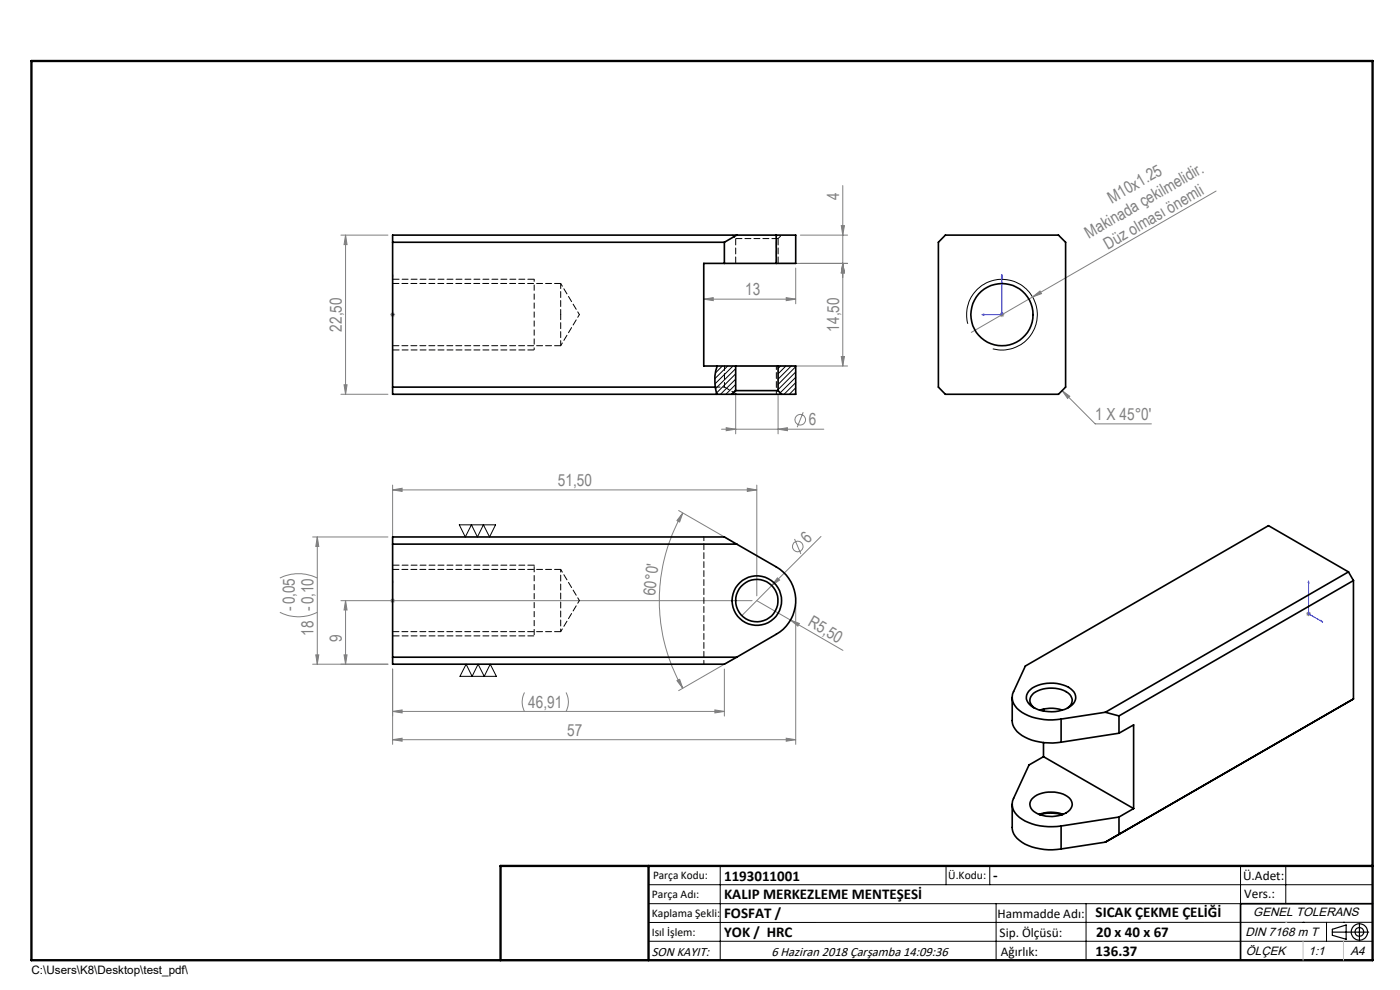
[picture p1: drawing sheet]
<svg xmlns="http://www.w3.org/2000/svg" width="297mm" height="210mm" viewBox="0 0 297 210" stroke-linecap="round" stroke-linejoin="round" font-family="sans-serif">
<g fill="none" stroke="#808080" stroke-width=".21">
<path d="M178.8 39.4v38.2M72.3 49.9h10M73.3 49.9l.3 2h-.6zM73.3 49.9v33.7M165.7 55.9h14.1M168.8 56.9v7.5M169.8 49.9h10M178.5 47.9h.6l-.3 2zM178.8 55.9l.3 2h-.6zM258 40.5l-39 22.5M82.8 66.7h1M82.9 66.4l.7 .7"/>
<path d="M83.3 66.2v1.1M83.6 66.4l-.7 .7M149.3 63.5h19.5M149.3 63.5l2-.4v.7zM157.1 77.6h22.7M166.8 63.1l2 .4-2 .3zM178.5 75.6h.6l-.3 2zM212.1 66.7h.9M212.2 66.4l.7 .7M212.5 66.2v1.1M212.9 66.4l-.7 .7M219 63l1.6-1.3 .3 .6z"/>
<path d="M219 63l-12.9 7.5M72.3 83.6h10M73 81.6h.6l-.3 2zM153.1 91h21.7M154.1 90.7l2 .3-2 .4zM156.1 83.9v8.1M165.1 83.9v8.1M165.1 91l1.9-.3v.7zM170.4 87.4l-1.3 3.2M225.3 82.9l7 7h12M225.3 82.9l1.6 1.2-.4 .4zM66.3 113.9h16"/>
<path d="M67.3 113.9l.3 2h-.6zM67.3 113.9v27M83.3 103.9l2-.3v.6zM83.3 102.9v11.5M83.3 103.9h77.2M144 108.3l11.4 6.6M144.9 108.8l-.7 1.9-.6-.3zM144.9 108.8a37.2 37.2 0 0 0 0 37.2M158.5 103.6l2 .3-2 .3zM160.5 102.9v23.5M168.6 114.3l1.3 3.2M174.2 113.8l-10.5 10.4"/>
<path d="M59.4 129.9a8.7 8.7 0 0 0 7.9 0M59.4 122.6a9 9 0 0 1 7.9 0M67 138.9h.6l-.3 2zM72.3 127.4h87.3M73 138.9h.6l-.3 2zM73.3 127.4v13.5M73.3 127.4l.3 2h-.6zM82.9 127.1l.7 .7M83.3 126.9v1M83.6 127.1l-.7 .7M155.4 139.9l-11.4 6.6M160.5 127.4l18.3 10.6"/>
<path d="M163.7 124.2l-6.3 6.4M164.9 122.6l.5 .4-1.7 1.2zM167.7 131.5l1.9 .7-.3 .6zM168.8 128.4v29.5M277.1 130.2h1M277.2 129.8l.8 .8M277.6 129.7v1M278 129.8l-.8 .8M66.3 140.9h16M83.3 150.9l2-.3v.6zM83.3 156.9l2-.3v.6zM83.3 141.9v16"/>
<path d="M83.3 150.9h70.4M83.3 156.9h85.5M111.3 146.9a4.3 4.3 0 0 0 0 4M120.1 146.9a4.3 4.3 0 0 1 0 4M143.6 144.4l.6-.3 .7 1.9zM151.7 150.6l2 .3-2 .3zM153.7 141.9v10M166.8 156.6l2 .3-2 .3z"/>
<circle cx="169.8" cy="89" r="1.12"/>
<circle cx="169.2" cy="115.9" r="1.11"/>
</g>
<g fill="none" stroke="#000" stroke-width=".21">
<path d="M205.3 68.7a7.5 7.5 0 0 1 6.6-9.4 7.5 7.5 0 0 1 8.2 8.1 7.5 7.5 0 0 1-9.5 6.6M97.4 111.3h7.7l-1.2 2.6-1.3-2.6-1.3 2.6-1.3-2.6-1.3 2.6zM98.9 140.9l1.3 2.6 1.2-2.6 1.3 2.6 1.3-2.6 1.3 2.6h-7.7zM137.6 187.7h153.6M137.6 191.7h153.6M137.6 199.7h153.6M152.8 183.7v20M200.7 183.7v4M210 183.7v4M211.3 191.7v12M230.4 191.7v12M263.2 183.7v20"/>
<path d="M272.8 183.7v8M276.4 195.6h.1M281.4 195.6v4.1M285 195.6h.1M291.2 195.6l-153.6 .1"/>
</g>
<path d="M113.3 119.9v15" fill="none" stroke="#000" stroke-width=".21" stroke-dasharray="1.3 .6" stroke-dashoffset="-.2" stroke-linecap="butt"/>
<path d="M113.3 59.2v15" fill="none" stroke="#000" stroke-width=".21" stroke-dasharray="1.3 .6" stroke-dashoffset=".8" stroke-linecap="butt"/>
<g fill="none" stroke="#000" stroke-width=".25">
<path d="M282.6 197.7h7.8M282.6 197.1l3-.9v3l-3-.8zM288.4 195.8v3.8M106.2 203.7h185"/>
<circle cx="288.4" cy="197.7" r="1.74"/>
<circle cx="288.4" cy="197.7" r=".93"/>
</g>
<g fill="none" stroke="#00f" stroke-width=".21">
<path d="M83.3 58.3v.4v-.4M83.3 58.3v8.4M212.5 58.3l.2 .4h-.3zM212.5 58.3v8.4h-4.2M83.3 66.6v.2zM83.3 66.7h.1M208.3 66.7l.4-.1v.2zM83.3 123.2v.4v-.4M83.3 127.3v.2zM83.3 127.4h.1M83.3 123.2v4.2M277.6 123.3l.1 .3h-.2z"/>
<path d="M277.6 123.3v6.9l3 1.7M280.3 131.6l.3 .3-.3-.1z"/>
</g>
<path d="M113.3 59.2h-30M83.3 74.2h30M113.3 119.9h-30M83.3 134.9h30" fill="none" stroke="#000" stroke-width=".21" stroke-dasharray="1.3 .6" stroke-dashoffset="-.1"/>
<path d="M113.3 59.2h.1M113.3 119.9h.1" fill="none" stroke="#000" stroke-width=".21" stroke-dasharray="1.3 .6"/>
<path d="M291.2 191.7h-28v12" fill="none" stroke="#000" stroke-width=".35"/>
<path d="M6.7 12.9h284.5v190.8h-284.5zM137.6 183.7v20M291.2 183.7h-185v20" fill="none" stroke="#000" stroke-width=".5"/>
<path d="M276.4 199.7v4M285 199.7v4" fill="none" stroke="#c0c0c0" stroke-width=".21"/>
<path d="M272.8 195.6h.1" fill="none" stroke="#c0c0c0" stroke-width=".25"/>
<g fill="#00f">
<path d="M83.3 66.6v.2zM83.3 58.3v.4z"/>
<path d="M208.3 66.7l.4 .1v-.2zM212.5 58.3l-.1 .4h.3z"/>
<path d="M280.3 131.6l.3 .3-.3-.1zM277.6 123.3l.1 .3h-.2z"/>
<path d="M83.3 123.2v.4zM83.3 127.3v.2z"/>
</g>
<g fill="#808080">
<path d="M219 63l1.6-1.3 .3 .6z"/>
<path d="M164.9 122.6l.5 .4-1.7 1.2z"/>
<path d="M167.7 131.5l1.9 .7-.3 .6z"/>
<path d="M151.7 150.6l2 .3-2 .3zM83.3 150.9l2-.3v.6z"/>
<path d="M158.5 103.6l2 .3-2 .3zM83.3 103.9l2-.3v.6z"/>
<path d="M149.3 63.5l2-.4v.7zM166.8 63.1l2 .4-2 .3zM154.1 90.7l2 .3-2 .4zM165.1 91l1.9-.3v.7zM83.3 156.9l2-.3v.6zM166.8 156.6l2 .3-2 .3zM225.3 82.9l1.6 1.2-.4 .4z"/>
<path d="M144.9 108.8l-.7 1.9-.6-.3zM143.6 144.4l.6-.3 .7 1.9z"/>
<path d="M67 138.9h.6l-.3 2zM67.3 113.9l.3 2h-.6z"/>
<path d="M178.5 75.6h.6l-.3 2zM178.8 55.9l.3 2h-.6zM178.8 55.9l.3 2h-.6zM178.5 47.9h.6l-.3 2z"/>
<path d="M73.3 127.4l.3 2h-.6zM73 138.9h.6l-.3 2z"/>
<path d="M73.3 49.9l.3 2h-.6zM73 81.6h.6l-.3 2z"/>
</g>
<g fill="none" stroke="#000" stroke-width=".21">
<path d="M153.2 77.6l-1.4 1.5M154.4 77.6l-2.8 2.8M155.5 77.6l-3.8 3.8M156.1 78.2l-4.3 4.2M156.1 79.3l-4.1 4.1M165.6 77.6l-.5 .6M166.7 77.6l-1.6 1.7M167.9 77.6l-2.8 2.8M168.8 77.8l-3.7 3.8M168.8 78.9l-3.7 3.7M156.1 80.4l-3.2 3.2M156.1 81.6l-2.1 2"/>
<path d="M156.1 82.7l-1 .9M168.8 80l-3.3 3.3M168.8 81.2l-2.5 2.4M168.8 82.3l-1.3 1.3M168.8 83.4l-.2 .2"/>
</g>
<g fill="none" stroke="#000" stroke-width=".35">
<path d="M83.3 51.4h70.4M153.7 51.4v4.5M156.3 49.9l-2.6 1.5M164.7 49.9h4.1v6h-4.1M164.7 49.9h-81.4v33.7h72M164.7 55.9h-15.4v21.7h6.8M164.7 49.9v6M200.6 49.9h23.9l1.6 1.5v30.7l-1.6 1.5h-23.9l-1.5-1.5v-30.7zM152.2 77.6a8.9 8.9 0 0 0-.5 4.5M156.1 77.6h9M156.1 77.6v5.3M165.1 77.6h3.7v6h-3"/>
<path d="M165.1 77.6v5.3M83.3 82.1h68.4M151.7 82.1l.3 1.5M155.3 83.6h10.5M156.1 82.9h9M156.1 82.9l-.8 .7M165.1 82.9l.7 .7M83.3 115.4h73M156.3 115.4l8.4 4.9a8.2 8.2 0 0 1 0 14.2l-8.4 4.9M156.3 115.4l-2.6-1.5h-70.4v27h70.4l2.6-1.5M83.3 139.4h73M286.1 121.3l-17-9.8-51.6 29.8-2.5 5.4a3.4 3.4 0 0 0 1.8 4.4 12.7 12.7 0 0 0 8.3 1.4"/>
<path d="M286.1 121.3l-51.6 29.8M286.1 121.3l1 1.8M287.1 123.1l-49.7 28.8M287.1 123.1v25.2M214.7 147.9v5a4.2 4.2 0 0 0 2.8 3.5 12.9 12.9 0 0 0 7.6 1M218.2 146.6a7.4 7.4 0 0 1 7.3-1.3 2.99 2.99 0 0 1 2.6 3.1 4.3 4.3 0 0 1-3.6 2.4 7.3 7.3 0 0 1-6.1-1.4 1.91 1.91 0 0 1-.2-2.8zM219.5 150.2a1.89 1.89 0 0 1-1-1.7 1.89 1.89 0 0 1 1.2-1.7 6.7 6.7 0 0 1 7.2 .5 1.85 1.85 0 0 1-.5 2.9M220.6 150.6a7.4 7.4 0 0 1 4.8 0M221.4 150.4v.4M221.4 157.5v3M225.1 152.5v4.9M234.5 151.1l-9.4 1.4"/>
<path d="M234.5 151.1l2.9 .8M237.4 155.5l-12.3 1.9M237.4 151.9v3.6M237.4 155.5l3.1-1.7v17.7M287.1 148.3l-52.6 30.3M287.1 148.3l-1 .6M214.7 170.6v4.9a4.2 4.2 0 0 0 2.8 3.6 13.3 13.3 0 0 0 7.6 1M219.2 169.2a6.6 6.6 0 0 1 7.7 .1 1.86 1.86 0 0 1-.7 3.1 6.7 6.7 0 0 1-7.3-.6 1.7 1.7 0 0 1 .3-2.6zM220.4 172.7a7.4 7.4 0 0 1 5.1 0M220.6 172.8a8.2 8.2 0 0 1 4.8 0M221.4 160.5l-3.1 1.8-3.3 7.1a3.4 3.4 0 0 0 1.8 4.4 12.4 12.4 0 0 0 8.3 1.4M221.4 160.5l19.1 11"/>
<path d="M225.1 175.2v4.9M234.5 178.6l-9.4 1.5M237.4 173.3v3.7l-2.9 1.6M237.4 173.3l-12.3 1.9M240.5 171.5l-3.1 1.8"/>
<circle cx="212.6" cy="66.7" r="6.6"/>
<circle cx="160.5" cy="127.4" r="5.2"/>
<circle cx="160.6" cy="127.4" r="4.5"/>
</g>
<path d="M155.3 49.9l.8 .7M164.7 49.9v6M165.1 50.6l.7-.7M164.7 77.6v6M149.3 140.9v-27" fill="none" stroke="#000" stroke-width=".21" stroke-dasharray="1.3 .6" stroke-dashoffset=".5"/>
<path d="M118.9 66.7v-6.6M118.9 73.3v-6.6" fill="none" stroke="#000" stroke-width=".21" stroke-dasharray="1.3 .6" stroke-dashoffset=".2"/>
<path d="M156.1 50.6h9M156.1 50.6v5.3M165.1 55.9v-5.3" fill="none" stroke="#000" stroke-width=".21" stroke-dasharray="1.3 .6" stroke-dashoffset="-.1"/>
<path d="M156.3 83.6l-2.6-1.5" fill="none" stroke="#000" stroke-width=".21" stroke-dasharray="1.3 .6" stroke-dashoffset=".1"/>
<path d="M153.7 82.1h-1.9" fill="none" stroke="#000" stroke-width=".21" stroke-dasharray="1.3 .6" stroke-dashoffset="1"/>
<path d="M153.7 77.6v4.5" fill="none" stroke="#000" stroke-width=".21" stroke-dasharray="1.3 .6" stroke-dashoffset=".3"/>
<path d="M118.9 73.3l4-6.6M122.9 66.7l-4-6.6M118.9 134l4-6.6M122.9 127.4l-4-6.6" fill="none" stroke="#000" stroke-width=".21" stroke-dasharray="1.3 .6" stroke-dashoffset=".6"/>
<path d="M83.3 73.3h35.6M118.9 60.1h-35.6M83.3 134h35.6M118.9 120.8h-35.6" fill="none" stroke="#000" stroke-width=".21" stroke-dasharray="1.3 .6"/>
<path d="M118.9 134v-13.2" fill="none" stroke="#000" stroke-width=".21" stroke-dasharray="1.3 .6" stroke-dashoffset=".7"/>
<g font-size="3.5" fill="#808080">
<text x="178" y="42.5" transform="rotate(-90 178 42.5)">4</text>
<text x="235.8" y="43.2" transform="rotate(-30 235.8 43.2)">M10x1.25</text>
<text x="231" y="50.6" transform="rotate(-30 231 50.6)">Makinada çekilmelidir.</text>
<text x="235" y="52.9" transform="rotate(-30 235 52.9)">Düz olması önemli</text>
<text x="158.1" y="62.7">13</text>
<text x="72.5" y="70.3" transform="rotate(-90 72.5 70.3)">22,50</text>
<text x="178" y="70.3" transform="rotate(-90 178 70.3)">14,50</text>
<text x="232.4" y="89.1">1 X 45°0'</text>
<text x="171.6" y="90.2">6</text>
<text x="118.3" y="103.1">51,50</text>
<text x="171.4" y="115.5" transform="rotate(-45 171.4 115.5)">6</text>
<text x="62.6" y="129.5" transform="rotate(-90 62.6 129.5)">-0,05</text>
<text x="139" y="126.4" transform="rotate(-83 139 126.4)">60°0'</text>
<text x="66.5" y="134.9" transform="rotate(-90 66.5 134.9)">18 -0,10</text>
<text x="72.5" y="136.1" transform="rotate(-90 72.5 136.1)">9</text>
<text x="171.2" y="132.6" transform="rotate(30 171.2 132.6)">R5,50</text>
<text x="112.1" y="150.1">46,91</text>
<text x="120.3" y="156.1">57</text>
</g>
<g font-size="3.2">
<text x="153.6" y="186.8">1193011001</text>
<text x="153.6" y="190.8">KALIP MERKEZLEME MENTEŞESİ</text>
<text x="210.7" y="186.6">-</text>
<text x="153.6" y="194.8">FOSFAT /</text>
<text x="232.4" y="194.5">SICAK ÇEKME ÇELİĞİ</text>
<text x="153.6" y="198.8">YOK / HRC</text>
<text x="232.4" y="202.8">136.37</text>
<text x="232.5" y="198.8">20 x 40 x 67</text>
</g>
<g font-size="2.8">
<text x="263.7" y="186.7">Ü.Adet:</text>
<text x="263.9" y="190.5">Vers.:</text>
<text x="211.6" y="194.8">Hammadde Adı:</text>
<text x="138.3" y="202.8">SON KAYIT:</text>
<text x="163.6" y="202.8">6 Haziran 2018 Çarşamba 14:09:36</text>
<text x="212.1" y="198.7">Sip. Ölçüsü:</text>
<text x="212.3" y="202.7">Ağırlık:</text>
</g>
<g font-size="2.6">
<text x="265.9" y="194.4">GENEL TOLERANS</text>
<text x="264.2" y="198.5">DIN 7168 m T</text>
<text x="264.3" y="202.6">ÖLÇEK</text>
<text x="277.6" y="202.6">1:1</text>
<text x="286.5" y="202.6">A4</text>
</g>
<g font-size="2.5">
<text x="138.3" y="190.5">Parça Adı:</text>
<text x="138.5" y="186.5">Parça Kodu:</text>
<text x="201.2" y="186.5">Ü.Kodu:</text>
<text x="138.3" y="194.5">Kaplama Şekli:</text>
<text x="138.3" y="198.6">Isıl İşlem:</text>
<text x="6.7" y="206.7">C:\Users\K8\Desktop\test_pdf\</text>
</g>
</svg>
